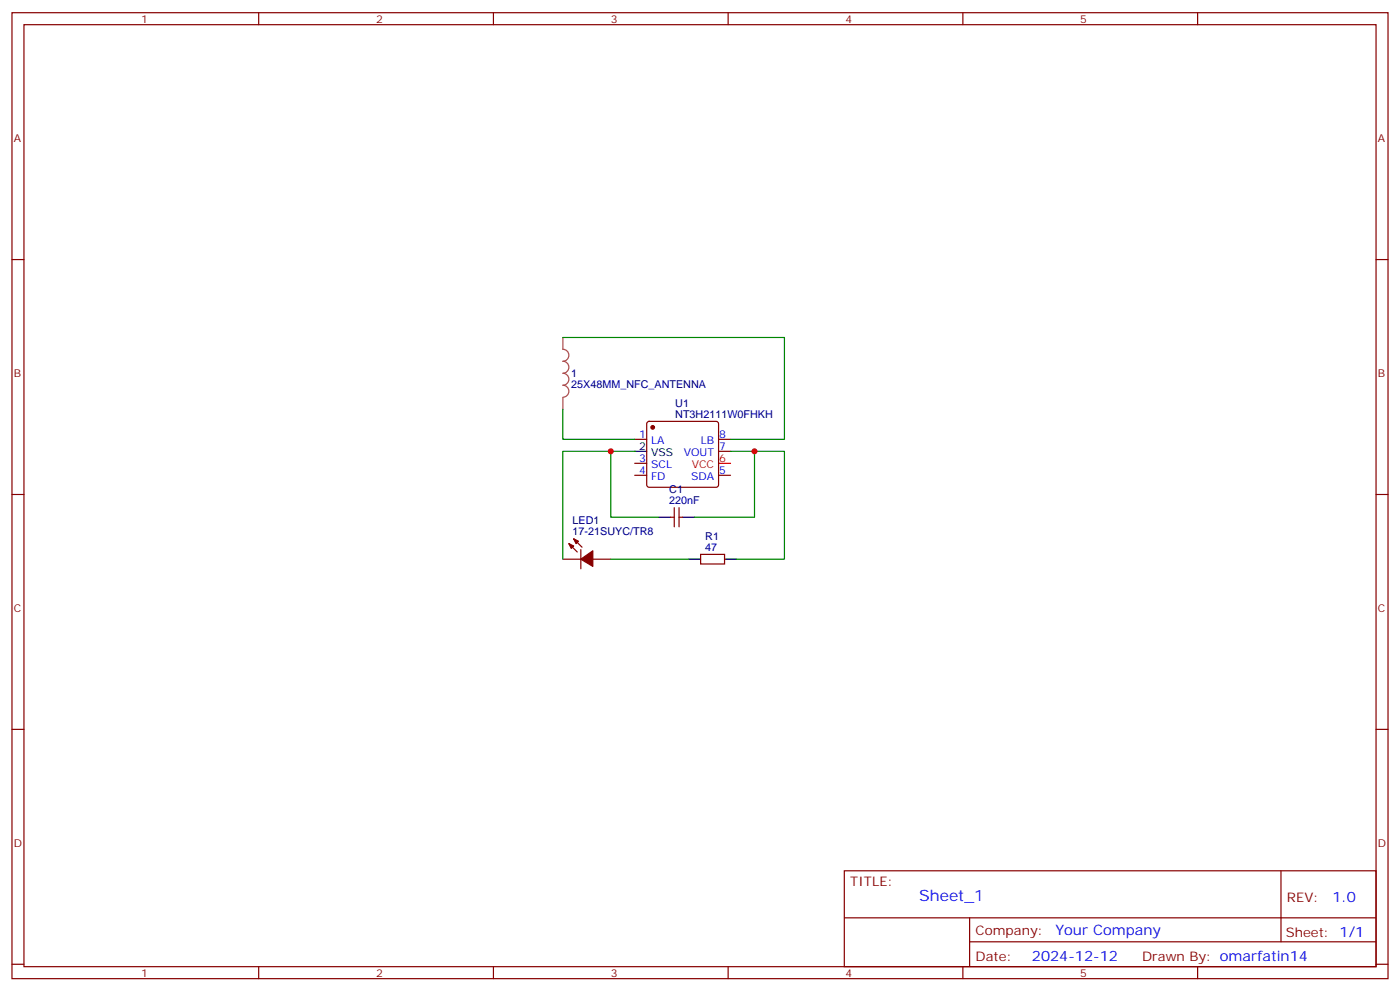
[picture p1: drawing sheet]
<svg xmlns="http://www.w3.org/2000/svg" width="412mm" height="292mm" viewBox="0 0 412 292" stroke-linecap="round" stroke-linejoin="round" font-family="sans-serif">
<g fill="none" stroke="#870000" stroke-width=".35">
<path d="M3.5 3.7h405.4v284.4h-405.4zM7.1 7.3h398.2v277.3h-398.2zM76.2 3.7v3.6M145.3 3.7v3.6M214.5 3.7v3.6M283.6 3.7v3.6M352.8 3.7v3.6M3.5 76.4h3.6M405.3 76.4h3.6M187 129.3h3.5M187 139.9h3.5M187 136.4h3.5"/>
<path d="M190.7 124.2l.5-.2h19.8l.5 .2 .2 .5v18l-.3 .5-.4 .2h-19.8l-.5-.2-.2-.5v-18zM211.7 129.3h3.5M211.7 132.9h3.5M211.7 139.9h3.5M3.5 145.6h3.6M169 158.6l2.4 2.5M197.6 152.3h1M198.6 149.4v5.7M200 149.4v5.7M200 152.3h1.1M405.3 145.6h3.6M165.8 164.6h5.3"/>
<path d="M167.6 160l2.4 2.5M171.1 161.8v5.6M174.6 164.6h5.3M206.4 163.2h7v2.8h-7zM3.5 214.7h3.6M405.3 214.7h3.6M248.7 256.3h156.6v28.3h-156.6zM377.3 256.4v20.8M248.7 270.2h156.5M285.6 277.2h119.6M285.6 270.2v14.1M3.5 283.8h3.6"/>
<path d="M76.2 284.6v3.5M145.3 284.6v3.5M214.5 284.6v3.5M283.6 284.6v3.5M352.8 284.6v3.5M405.3 283.8h3.6"/>
</g>
<path d="M211.7 136.4h3.5" fill="none" stroke="#f00" stroke-width=".35"/>
<path d="M187 132.9h3.5M194 152.3h3.6M201.1 152.3h3.5M202.8 164.6h3.6M213.4 164.6h3.6" fill="none" stroke="#000" stroke-width=".35"/>
<g fill="#870000" stroke="#870000" stroke-width=".35">
<path d="M167.6 160l1.4 .7-.7 .7z"/>
<path d="M169 158.6l1.4 .7-.7 .7z"/>
<path d="M171.1 164.6l3.5-2.5v4.6z"/>
<circle cx="192.3" cy="125.8" r=".53"/>
</g>
<path d="M165.8 99.3v3.5a1.76 1.76 0 0 1 1.8 1.8 1.76 1.76 0 0 1-1.8 1.7 1.76 1.76 0 0 1 1.8 1.8 1.76 1.76 0 0 1-1.8 1.8 1.76 1.76 0 0 1 1.8 1.7 1.76 1.76 0 0 1-1.8 1.8 1.76 1.76 0 0 1 1.8 1.8 1.76 1.76 0 0 1-1.8 1.7M165.8 117v3.5" fill="none" stroke="#a64a4a" stroke-width=".35"/>
<path d="M165.8 99.3h65.3v30h-15.9M165.8 120.5v8.8h21.2M179.9 132.9h-14.1v31.7M187 132.9h-7.1v19.4h14.1M215.2 132.9h7v19.4h-17.6M222.2 132.9h8.9v31.7h-14.1M179.9 164.6h22.9" fill="none" stroke="#008700" stroke-width=".35"/>
<g fill="#c00">
<circle cx="222.3" cy="132.9" r=".88"/>
<circle cx="179.9" cy="132.9" r=".88"/>
</g>
<text font-size="4.6" fill="#00f" x="270.8" y="265.4">Sheet_1</text>
<g font-size="4.2" fill="#00f">
<text x="392.5" y="265.6">1.0</text>
<text x="310.9" y="275.2">Your Company</text>
<text x="304" y="283">2024-12-12</text>
</g>
<g font-size="3.9" fill="#800">
<text x="250.5" y="260.9">TITLE:</text>
<text x="379.1" y="265.6">REV:</text>
<text x="287.4" y="275.1">Company:</text>
<text x="378.7" y="275.7">Sheet: 1/1</text>
<text x="287.4" y="282.8">Date:</text>
<text x="336.4" y="282.9">Drawn By: omarfatin14</text>
</g>
<g font-size="3.2" fill="#800">
<text x="41.6" y="6.7">1</text>
<text x="110.8" y="6.7">2</text>
<text x="179.9" y="6.7">3</text>
<text x="249.1" y="6.7">4</text>
<text x="318.2" y="6.7">5</text>
<text x="4.1" y="41.8">A</text>
<text x="405.9" y="41.8">A</text>
<text x="4.1" y="111">B</text>
<text x="405.9" y="111">B</text>
<text x="4.1" y="180.1">C</text>
<text x="405.9" y="180.1">C</text>
<text x="4.1" y="249.3">D</text>
<text x="405.9" y="249.3">D</text>
<text x="41.6" y="287.5">1</text>
<text x="110.8" y="287.5">2</text>
<text x="179.9" y="287.5">3</text>
<text x="249.1" y="287.5">4</text>
<text x="318.2" y="287.5">5</text>
</g>
<g font-size="3.2" fill="#000080">
<text x="168.3" y="111.1">1</text>
<text x="168.3" y="114.3">25X48MM_NFC_ANTENNA</text>
<text x="198.9" y="119.7">U1</text>
<text x="198.9" y="123">NT3H2111W0FHKH</text>
<text x="197.2" y="148.4">220nF</text>
<text x="197.2" y="145.1">C1</text>
<text x="168.7" y="154.3">LED1</text>
<text x="168.7" y="157.6">17-21SUYC/TR8</text>
<text x="207.7" y="158.9">R1</text>
<text x="207.7" y="162.1">47</text>
</g>
<g font-size="3.2" fill="#00f">
<text x="188.3" y="129">1</text>
<text x="191.8" y="130.7">LA</text>
<text x="206.4" y="130.7">LB</text>
<text x="211.8" y="129">8</text>
<text x="188.3" y="136">3</text>
<text x="191.8" y="137.8">SCL</text>
<text x="201.4" y="134.3">VOUT</text>
<text x="211.8" y="132.5">7</text>
<text x="188.3" y="139.6">4</text>
<text x="191.8" y="141.3">FD</text>
<text x="203.6" y="141.3">SDA</text>
<text x="211.8" y="139.6">5</text>
</g>
<g font-size="3.2">
<text x="188.3" y="132.5">2</text>
<text x="191.8" y="134.3">VSS</text>
</g>
<g font-size="3.2" fill="#f00">
<text x="203.8" y="137.8">VCC</text>
<text x="211.8" y="136">6</text>
</g>
</svg>
